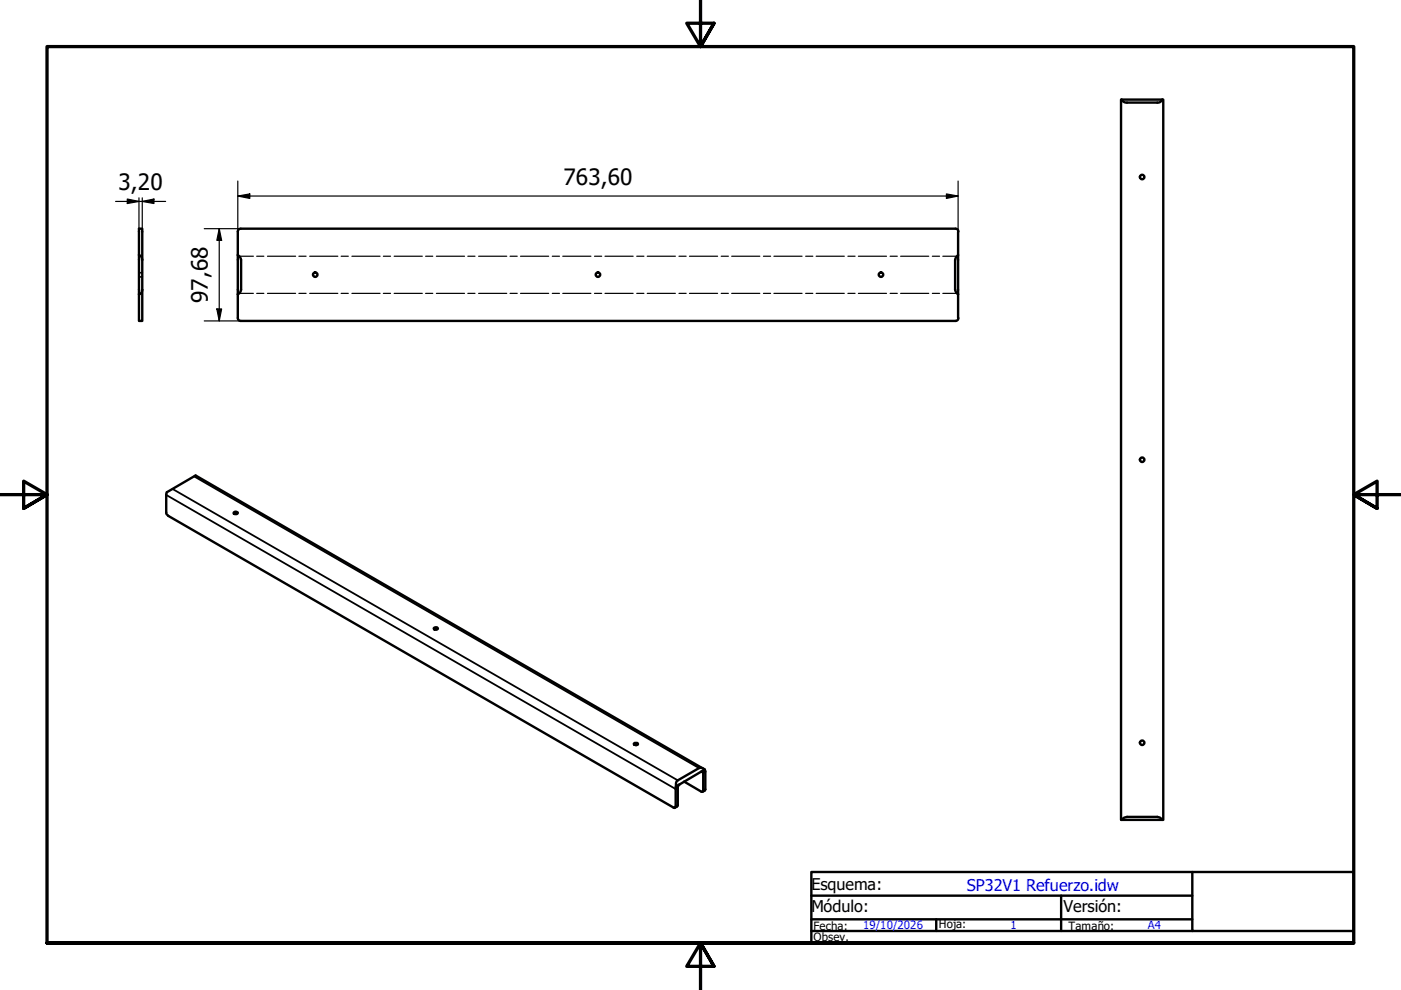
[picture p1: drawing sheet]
<svg xmlns="http://www.w3.org/2000/svg" width="297mm" height="210mm" viewBox="0 0 297 210" stroke-linecap="round" stroke-linejoin="round" font-family="sans-serif">
<!-- layer: Visible (ISO) -->
<g fill="none" stroke="#000" stroke-width=".51">
<path d="M237.8 21.1h8.6M237.8 21.1l.4 .5 .5 .2h6.9l.5-.2 .3-.5M237.8 21.1h-.1v152.7h.1M246.4 21.1h.2v152.7h-8.8M29.5 54.1l.5 .4 .2 .6M50.4 54.1l.5 .5 .2 .5v6.3l-.2 .5-.5 .5M50.4 49.1v18.3a.6 .6 0 0 0 .7 .6h151.5a.6 .6 0 0 0 .6-.6M50.4 49.1a.6 .6 0 0 1 .7-.6h151.5a.6 .6 0 0 1 .6 .6M203.1 54.1l-.4 .5-.2 .5v6.3l.2 .5 .4 .5M203.1 49.1v18.3M30.2 61.4l-.2 .6-.5 .4M30.2 61.4v-12.9h-.7v13.9"/>
<path d="M30.2 61.4v6.6h-.7v-5.6M49.6 108.6l.2-.1 .6 .1a.42 .42 0 0 1-.4 .5 .42 .42 0 0 1-.5-.4zM92 133.1l.3-.1 .5 .1a.38 .38 0 0 1-.4 .4 .38 .38 0 0 1-.4-.4zM134.4 157.7a.52 .52 0 0 1 .9 .1l-.4 .2zM144.1 166.3l-.4 .5v3.9l-.6 .5M148.7 163.6l.4 .1-.1 4.1-.3 .1-3.7-2.2M149.1 163l-107.6-62.2-6.1 3.6-.2 .3v4.1l.5 .6 107.2 61.9 .4-.3v-4.3M149.4 163.2l.1 .3v3.9l-.5 .5M149.4 163.2l-.5-.4h-.7l-4.5 2.7-.3 .3-.1 .9M149.4 163.2l-6.1 3.5M237.8 173.8l.4-.3 .8-.3h6.4l.5 .1 .5 .5"/>
<circle cx="242.2" cy="37.5" r=".48"/>
<circle cx="66.8" cy="58.2" r=".48"/>
<circle cx="126.8" cy="58.2" r=".48"/>
<circle cx="186.8" cy="58.2" r=".48"/>
<circle cx="242.2" cy="97.5" r=".48"/>
<circle cx="242.2" cy="157.5" r=".48"/>
</g>
<!-- layer: Visible Narrow (ISO) -->
<path d="M35.2 104.9l108.1 62.4 .4-.3M36.6 103.7l107.1 61.8M41.1 101l107.1 61.8M143.7 170.7l-.4 .3M148.7 163.6l.4 .3 .4-.3M149.5 167.4l-.4 .2" fill="none" stroke="#000" stroke-width=".38"/>
<!-- layer: Bend Centerline (ISO) -->
<g fill="none" stroke="#000" stroke-width=".25">
<path d="M50.4 54.3h.1M50.6 54.3h3.1M54.4 54.3h1.5M56.7 54.3h6M63.4 54.3h1.5M65.7 54.3h5.9M72.3 54.3h1.6M74.6 54.3h6M81.3 54.3h1.5M83.6 54.3h5.9M90.2 54.3h1.6M92.5 54.3h6"/>
<path d="M99.2 54.3h1.5M101.5 54.3h5.9M108.1 54.3h1.6M110.4 54.3h5.9M117.1 54.3h1.5M119.3 54.3h6M126 54.3h1.6M128.3 54.3h5.9M135 54.3h1.5M137.2 54.3h6M144 54.3h1.5M146.2 54.3h5.9"/>
<path d="M152.9 54.3h1.5M155.1 54.3h6M161.9 54.3h1.5M164.1 54.3h6M170.8 54.3h1.5M173 54.3h6M179.8 54.3h1.5M182 54.3h6M188.7 54.3h1.5M190.9 54.3h6M197.7 54.3h1.5M199.9 54.3h3.1"/>
<path d="M203.1 54.3h.1M50.4 62.2h.1M50.6 62.2h3.1M54.4 62.2h1.5M56.7 62.2h6M63.4 62.2h1.5M65.7 62.2h5.9M72.3 62.2h1.6M74.6 62.2h6M81.3 62.2h1.5M83.6 62.2h5.9M90.2 62.2h1.6"/>
<path d="M92.5 62.2h6M99.2 62.2h1.5M101.5 62.2h5.9M108.1 62.2h1.6M110.4 62.2h5.9M117.1 62.2h1.5M119.3 62.2h6M126 62.2h1.6M128.3 62.2h5.9M135 62.2h1.5M137.2 62.2h6M144 62.2h1.5"/>
<path d="M146.2 62.2h5.9M152.9 62.2h1.5M155.1 62.2h6M161.9 62.2h1.5M164.1 62.2h6M170.8 62.2h1.5M173 62.2h6M179.8 62.2h1.5M182 62.2h6M188.7 62.2h1.5M190.9 62.2h6M197.7 62.2h1.5"/>
<path d="M199.9 62.2h3.1M203.1 62.2h.1"/>
</g>
<!-- layer: Hidden (ISO) -->
<path d="M29.5 57.8h.2M29.5 58.7h.2M29.9 57.8h.3M29.9 58.7h.3" fill="none" stroke="#000" stroke-width=".38"/>
<!-- layer: Border (ISO) -->
<path d="M148.5 -.1v10l-2.9-5h5.8l-2.9 5 2.9-5M0 104.9h10l-5-2.9v5.8l5-2.9-5 2.9M297 104.9h-10l5-2.9v5.8l-5-2.9 5 2.9M10 199.9v-190h277v190h-277h277M151.4 204.9l-2.9-5 2.9 5h-5.8l2.9-5v10" fill="none" stroke="#000" stroke-width=".7"/>
<!-- layer: Title (ISO) -->
<path d="M172 184.9h115v15h-115zM172 197.4h80.8M172 194.9h80.8M172 189.9h80.8M198.5 194.9v2.5M225 189.9v7.5M252.8 184.9v12.5h34.2" fill="none" stroke="#000" stroke-width=".51"/>
<!-- layer: Dimension (ISO) -->
<g fill="none" stroke="#000" stroke-width=".25">
<path d="M50.4 38.4v10.7M203.1 38.4v10.7M24.5 42.7h10.6M27 42.2l2.5 .5-2.5 .5zM29.5 41.9v7.2M30.2 42.7l2.4-.5v1zM30.2 41.9v7.2M43.3 48.5h7.8M46.5 48.5l.5 2.5h-1zM46.5 48.5v19.5M50.4 41.6l2.6-.5v1zM50.4 41.6h152.7"/>
<path d="M200.7 41.1l2.4 .5-2.4 .5zM43.3 68h7.8M46 65.5h1l-.5 2.5z"/>
</g>
<g fill="#000">
<path d="M27 42.2l2.5 .5-2.5 .5z" fill-rule="evenodd"/>
<path d="M30.2 42.7l2.4-.5v1z" fill-rule="evenodd"/>
<path d="M46.5 48.5l.5 2.5h-1z" fill-rule="evenodd"/>
<path d="M50.4 41.6l2.6-.5v1z" fill-rule="evenodd"/>
<path d="M200.7 41.1l2.4 .5-2.4 .5z" fill-rule="evenodd"/>
<path d="M46 65.5h1l-.5 2.5z" fill-rule="evenodd"/>
</g>
<g font-size="4.8">
<text x="25.1" y="40.3">3,20</text>
<text x="119.5" y="39.2">763,60</text>
<text x="44.1" y="64.2" transform="rotate(-90 44.1 64.2)">97,68</text>
</g>
<g font-size="3.4">
<text x="172" y="188.7">Esquema:</text>
<text x="172" y="193.5">Módulo:</text>
<text x="225.5" y="193.5">Versión:</text>
</g>
<text font-size="3.4" fill="#00f" x="205" y="188.8">SP32V1 Refuerzo.idw</text>
<g font-size="2.4">
<text x="172.5" y="197.2">Fecha:</text>
<text x="199.1" y="196.8">Hoja:</text>
<text x="226.6" y="197.1">Tamaño:</text>
<text x="172.5" y="199.6">Obsev.</text>
</g>
<g font-size="2.4" fill="#00f">
<text x="183" y="197">19/10/2026</text>
<text x="214.2" y="196.9">1</text>
<text x="243.4" y="197">A4</text>
</g>
</svg>
